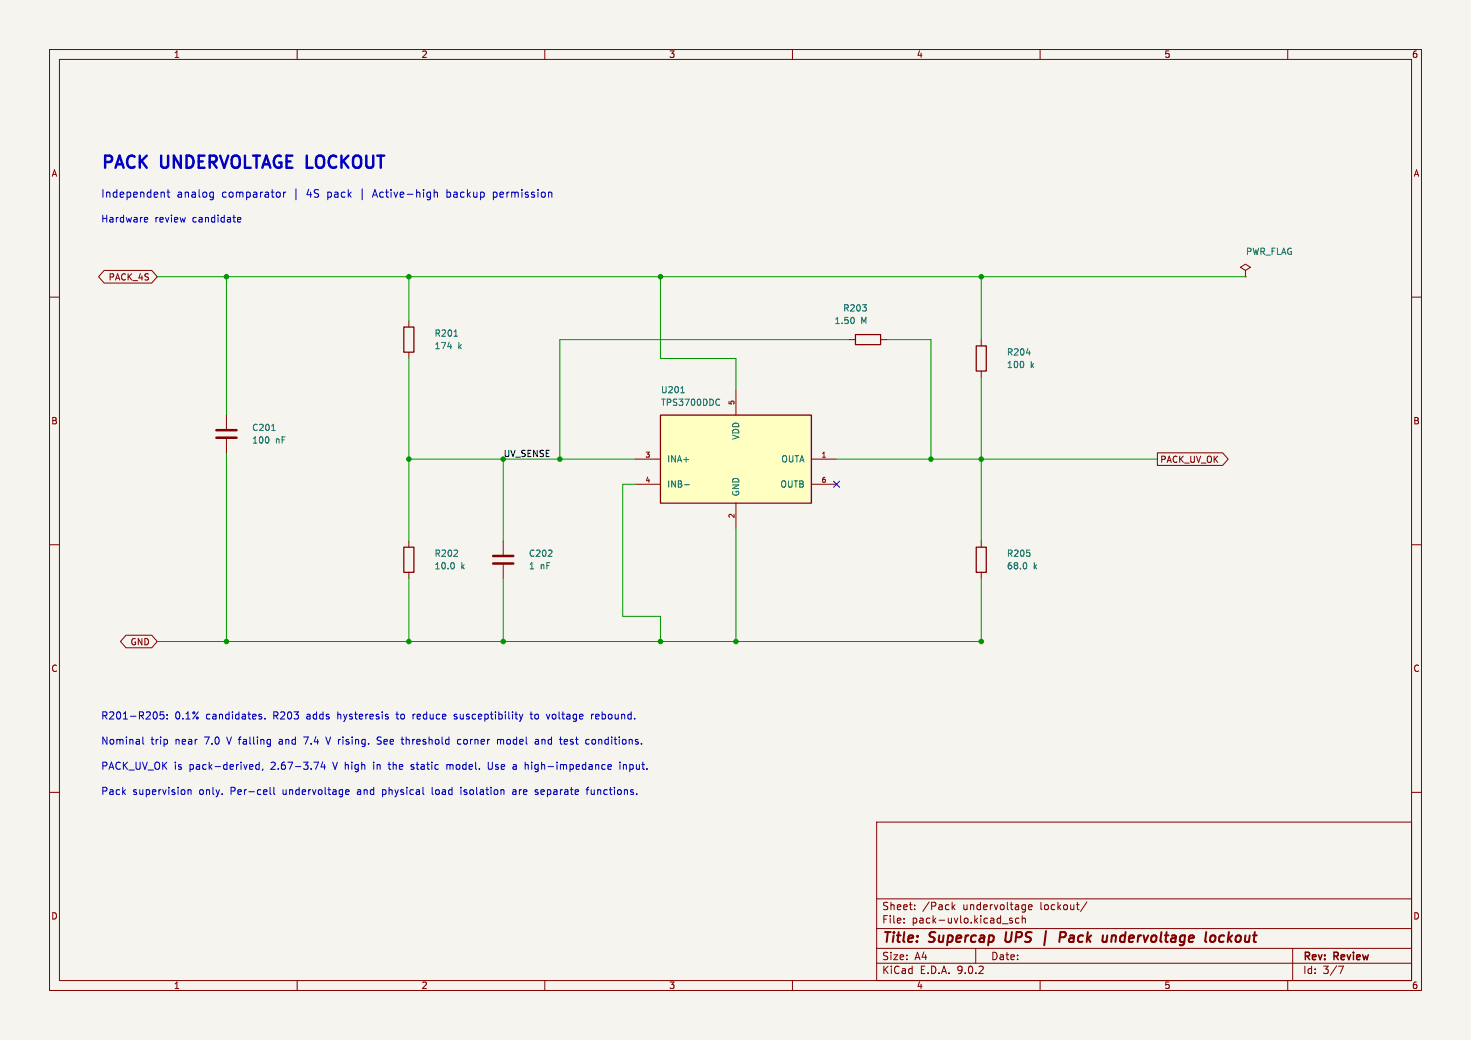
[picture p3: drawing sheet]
(kicad_sch (version 20250114) (generator "eeschema")
(paper "A4")
(title_block (title "Supercap UPS | Pack undervoltage lockout") (rev "Review"))
(lib_symbols (symbol "Device:R"
  (pin_numbers (hide yes))
  (pin_names
   (offset 0))
  (exclude_from_sim no)
  (in_bom yes)
  (on_board yes)
  (property "Reference" "R" (at 2.032 0 90) (effects (font (size 1.27 1.27))))
  (property "Value" "R" (at 0 0 90) (effects (font (size 1.27 1.27))))
  (property "Footprint" "" (at -1.778 0 90) (effects (font (size 1.27 1.27)) (hide yes)))
  (property "Datasheet" "~" (at 0 0 0) (effects (font (size 1.27 1.27)) (hide yes)))
  (property "Description" "Resistor" (at 0 0 0) (effects (font (size 1.27 1.27)) (hide yes)))
  (symbol "R_0_1"
   (rectangle (start -1.016 -2.54) (end 1.016 2.54) (stroke (width 0.254) (type default)) (fill (type none))))
  (symbol "R_1_1"
   (pin passive line (at 0 3.81 270) (length 1.27) (name "~" (effects (font (size 1.27 1.27)))) (number "1" (effects (font (size 1.27 1.27)))))
   (pin passive line (at 0 -3.81 90) (length 1.27) (name "~" (effects (font (size 1.27 1.27)))) (number "2" (effects (font (size 1.27 1.27))))))
  (embedded_fonts no)) (symbol "Device:C"
  (pin_numbers (hide yes))
  (pin_names
   (offset 0.254))
  (exclude_from_sim no)
  (in_bom yes)
  (on_board yes)
  (property "Reference" "C" (at 0.635 2.54 0) (effects (font (size 1.27 1.27)) (justify left)))
  (property "Value" "C" (at 0.635 -2.54 0) (effects (font (size 1.27 1.27)) (justify left)))
  (property "Footprint" "" (at 0.9652 -3.81 0) (effects (font (size 1.27 1.27)) (hide yes)))
  (property "Datasheet" "~" (at 0 0 0) (effects (font (size 1.27 1.27)) (hide yes)))
  (property "Description" "Unpolarized capacitor" (at 0 0 0) (effects (font (size 1.27 1.27)) (hide yes)))
  (symbol "C_0_1"
   (polyline (pts (xy -2.032 0.762) (xy 2.032 0.762)) (stroke (width 0.508) (type default)) (fill (type none)))
   (polyline (pts (xy -2.032 -0.762) (xy 2.032 -0.762)) (stroke (width 0.508) (type default)) (fill (type none))))
  (symbol "C_1_1"
   (pin passive line (at 0 3.81 270) (length 2.794) (name "~" (effects (font (size 1.27 1.27)))) (number "1" (effects (font (size 1.27 1.27)))))
   (pin passive line (at 0 -3.81 90) (length 2.794) (name "~" (effects (font (size 1.27 1.27)))) (number "2" (effects (font (size 1.27 1.27))))))
  (embedded_fonts no)) (symbol "power:PWR_FLAG"
  (power)
  (pin_numbers (hide yes))
  (pin_names
   (offset 0) (hide yes))
  (exclude_from_sim no)
  (in_bom yes)
  (on_board yes)
  (property "Reference" "#FLG" (at 0 1.905 0) (effects (font (size 1.27 1.27)) (hide yes)))
  (property "Value" "PWR_FLAG" (at 0 3.81 0) (effects (font (size 1.27 1.27))))
  (property "Footprint" "" (at 0 0 0) (effects (font (size 1.27 1.27)) (hide yes)))
  (property "Datasheet" "~" (at 0 0 0) (effects (font (size 1.27 1.27)) (hide yes)))
  (property "Description" "Special symbol for telling ERC where power comes from" (at 0 0 0) (effects (font (size 1.27 1.27)) (hide yes)))
  (symbol "PWR_FLAG_0_0"
   (pin power_out line (at 0 0 90) (length 0) (name "~" (effects (font (size 1.27 1.27)))) (number "1" (effects (font (size 1.27 1.27))))))
  (symbol "PWR_FLAG_0_1"
   (polyline (pts (xy 0 0) (xy 0 1.27) (xy -1.016 1.905) (xy 0 2.54) (xy 1.016 1.905) (xy 0 1.27)) (stroke (width 0) (type default)) (fill (type none))))
  (embedded_fonts no)) (symbol "UPS:TPS3700DDC"
 (pin_names (offset 1.27))
 (in_bom yes) (on_board yes)
 (property "Reference" "U" (at 0 12.7 0) (effects (font (size 1.27 1.27))))
 (property "Value" "TPS3700DDC" (at 0 10.16 0) (effects (font (size 1.27 1.27))))
 (property "Footprint" "Package_TO_SOT_SMD:SOT-23-6" (at 0 0 0) (effects (font (size 1.27 1.27)) (hide yes)))
 (symbol "TPS3700DDC_0_1"
  (rectangle (start -15.24 8.89) (end 15.24 -8.89) (stroke (width 0.254) (type default)) (fill (type background))))
 (symbol "TPS3700DDC_1_1"
  (pin open_collector line (at 20.32 0 180) (length 5.08) (name "OUTA" (effects (font (size 1.27 1.27)))) (number "1" (effects (font (size 1.016 1.016)))))
  (pin power_in line (at 0 -13.97 90) (length 5.08) (name "GND" (effects (font (size 1.27 1.27)))) (number "2" (effects (font (size 1.016 1.016)))))
  (pin input line (at -20.32 0 0) (length 5.08) (name "INA+" (effects (font (size 1.27 1.27)))) (number "3" (effects (font (size 1.016 1.016)))))
  (pin input line (at -20.32 -5.08 0) (length 5.08) (name "INB-" (effects (font (size 1.27 1.27)))) (number "4" (effects (font (size 1.016 1.016)))))
  (pin power_in line (at 0 13.97 270) (length 5.08) (name "VDD" (effects (font (size 1.27 1.27)))) (number "5" (effects (font (size 1.016 1.016)))))
  (pin open_collector line (at 20.32 -5.08 180) (length 5.08) (name "OUTB" (effects (font (size 1.27 1.27)))) (number "6" (effects (font (size 1.016 1.016))))))))
(text "PACK UNDERVOLTAGE LOCKOUT" (at 20.3200 33.0200 0) (effects (font (size 2.45 2.45) (bold yes)) (justify left)))
(text "Independent analog comparator | 4S pack | Active-high backup permission" (at 20.3200 39.3700 0) (effects (font (size 1.55 1.55) ) (justify left)))
(text "Hardware review candidate" (at 20.3200 44.4500 0) (effects (font (size 1.4 1.4) ) (justify left)))
(wire (pts (xy 31.7500 55.8800) (xy 45.7200 55.8800)) (stroke (width 0) (type default)))
(wire (pts (xy 45.7200 55.8800) (xy 82.5500 55.8800)) (stroke (width 0) (type default)))
(wire (pts (xy 82.5500 55.8800) (xy 133.3500 55.8800)) (stroke (width 0) (type default)))
(wire (pts (xy 133.3500 55.8800) (xy 198.1200 55.8800)) (stroke (width 0) (type default)))
(wire (pts (xy 198.1200 55.8800) (xy 251.4600 55.8800)) (stroke (width 0) (type default)))
(wire (pts (xy 31.7500 129.5400) (xy 45.7200 129.5400)) (stroke (width 0) (type default)))
(wire (pts (xy 45.7200 129.5400) (xy 82.5500 129.5400)) (stroke (width 0) (type default)))
(wire (pts (xy 82.5500 129.5400) (xy 101.6000 129.5400)) (stroke (width 0) (type default)))
(wire (pts (xy 101.6000 129.5400) (xy 133.3500 129.5400)) (stroke (width 0) (type default)))
(wire (pts (xy 133.3500 129.5400) (xy 148.5900 129.5400)) (stroke (width 0) (type default)))
(wire (pts (xy 148.5900 129.5400) (xy 198.1200 129.5400)) (stroke (width 0) (type default)))

(junction (at 45.7200 55.8800) (diameter 0) (color 0 0 0 0))
(junction (at 82.5500 55.8800) (diameter 0) (color 0 0 0 0))
(junction (at 133.3500 55.8800) (diameter 0) (color 0 0 0 0))
(junction (at 198.1200 55.8800) (diameter 0) (color 0 0 0 0))
(junction (at 45.7200 129.5400) (diameter 0) (color 0 0 0 0))
(junction (at 82.5500 129.5400) (diameter 0) (color 0 0 0 0))
(junction (at 101.6000 129.5400) (diameter 0) (color 0 0 0 0))
(junction (at 133.3500 129.5400) (diameter 0) (color 0 0 0 0))
(junction (at 148.5900 129.5400) (diameter 0) (color 0 0 0 0))
(junction (at 198.1200 129.5400) (diameter 0) (color 0 0 0 0))
(global_label "PACK_4S" (shape bidirectional) (at 31.7500 55.8800 0) (effects (font (size 1.27 1.27)) (justify right)) (property "Intersheetrefs" "${INTERSHEET_REFS}" (at 31.7500 55.8800 0) (effects (font (size 1.27 1.27)) (hide yes))))
(global_label "GND" (shape bidirectional) (at 31.7500 129.5400 0) (effects (font (size 1.27 1.27)) (justify right)) (property "Intersheetrefs" "${INTERSHEET_REFS}" (at 31.7500 129.5400 0) (effects (font (size 1.27 1.27)) (hide yes))))
(symbol (lib_id "power:PWR_FLAG") (at 251.4600 55.8800 0) (unit 1) (in_bom yes) (on_board yes) (dnp no) (property "Reference" "#FLG0201" (at 251.4600 49.5300 0) (effects (font (size 1.27 1.27)) (justify left) (hide yes))) (property "Value" "PWR_FLAG" (at 251.4600 50.8000 0) (effects (font (size 1.27 1.27)) (justify left) )) (pin "1"))

(symbol (lib_id "Device:C") (at 45.7200 87.6300 0) (unit 1) (in_bom yes) (on_board yes) (dnp no) (property "Reference" "C201" (at 50.8000 86.3600 0) (effects (font (size 1.27 1.27)) (justify left) )) (property "Value" "100 nF" (at 50.8000 88.9000 0) (effects (font (size 1.27 1.27)) (justify left) )) (pin "1") (pin "2"))
(wire (pts (xy 45.7200 55.8800) (xy 45.7200 83.8200)) (stroke (width 0) (type default)))
(wire (pts (xy 45.7200 91.4400) (xy 45.7200 129.5400)) (stroke (width 0) (type default)))
(symbol (lib_id "Device:R") (at 82.5500 68.5800 0) (unit 1) (in_bom yes) (on_board yes) (dnp no) (property "Reference" "R201" (at 87.6300 67.3100 0) (effects (font (size 1.27 1.27)) (justify left) )) (property "Value" "174 k" (at 87.6300 69.8500 0) (effects (font (size 1.27 1.27)) (justify left) )) (pin "1") (pin "2"))
(symbol (lib_id "Device:R") (at 82.5500 113.0300 0) (unit 1) (in_bom yes) (on_board yes) (dnp no) (property "Reference" "R202" (at 87.6300 111.7600 0) (effects (font (size 1.27 1.27)) (justify left) )) (property "Value" "10.0 k" (at 87.6300 114.3000 0) (effects (font (size 1.27 1.27)) (justify left) )) (pin "1") (pin "2"))
(symbol (lib_id "Device:C") (at 101.6000 113.0300 0) (unit 1) (in_bom yes) (on_board yes) (dnp no) (property "Reference" "C202" (at 106.6800 111.7600 0) (effects (font (size 1.27 1.27)) (justify left) )) (property "Value" "1 nF" (at 106.6800 114.3000 0) (effects (font (size 1.27 1.27)) (justify left) )) (pin "1") (pin "2"))
(wire (pts (xy 82.5500 55.8800) (xy 82.5500 64.7700)) (stroke (width 0) (type default)))
(wire (pts (xy 82.5500 72.3900) (xy 82.5500 92.7100)) (stroke (width 0) (type default)))
(wire (pts (xy 82.5500 92.7100) (xy 101.6000 92.7100)) (stroke (width 0) (type default)))
(wire (pts (xy 101.6000 92.7100) (xy 113.0300 92.7100)) (stroke (width 0) (type default)))
(wire (pts (xy 113.0300 92.7100) (xy 128.2700 92.7100)) (stroke (width 0) (type default)))
(wire (pts (xy 82.5500 92.7100) (xy 82.5500 109.2200)) (stroke (width 0) (type default)))
(wire (pts (xy 82.5500 116.8400) (xy 82.5500 129.5400)) (stroke (width 0) (type default)))
(wire (pts (xy 101.6000 92.7100) (xy 101.6000 109.2200)) (stroke (width 0) (type default)))
(wire (pts (xy 101.6000 116.8400) (xy 101.6000 129.5400)) (stroke (width 0) (type default)))
(junction (at 82.5500 92.7100) (diameter 0) (color 0 0 0 0))
(junction (at 101.6000 92.7100) (diameter 0) (color 0 0 0 0))
(junction (at 113.0300 92.7100) (diameter 0) (color 0 0 0 0))
(label "UV_SENSE"  (at 101.6000 92.7100 0) (effects (font (size 1.27 1.27)) (justify left bottom)) )
(symbol (lib_id "UPS:TPS3700DDC") (at 148.5900 92.7100 0) (unit 1) (in_bom yes) (on_board yes) (dnp no) (property "Reference" "U201" (at 133.3500 78.7400 0) (effects (font (size 1.27 1.27)) (justify left) )) (property "Value" "TPS3700DDC" (at 133.3500 81.2800 0) (effects (font (size 1.27 1.27)) (justify left) )) (property "Footprint" "Package_TO_SOT_SMD:SOT-23-6" (at 148.5900 92.7100 0) (effects (font (size 1.27 1.27)) (hide yes))) (pin "1") (pin "2") (pin "3") (pin "4") (pin "5") (pin "6"))
(wire (pts (xy 133.3500 55.8800) (xy 133.3500 72.3900)) (stroke (width 0) (type default)))
(wire (pts (xy 133.3500 72.3900) (xy 148.5900 72.3900)) (stroke (width 0) (type default)))
(wire (pts (xy 148.5900 72.3900) (xy 148.5900 78.7400)) (stroke (width 0) (type default)))
(wire (pts (xy 148.5900 106.6800) (xy 148.5900 129.5400)) (stroke (width 0) (type default)))
(wire (pts (xy 128.2700 97.7900) (xy 125.7300 97.7900)) (stroke (width 0) (type default)))
(wire (pts (xy 125.7300 97.7900) (xy 125.7300 124.4600)) (stroke (width 0) (type default)))
(wire (pts (xy 125.7300 124.4600) (xy 133.3500 124.4600)) (stroke (width 0) (type default)))
(wire (pts (xy 133.3500 124.4600) (xy 133.3500 129.5400)) (stroke (width 0) (type default)))
(no_connect (at 168.9100 97.7900))
(symbol (lib_id "Device:R") (at 175.2600 68.5800 90) (unit 1) (in_bom yes) (on_board yes) (dnp no) (property "Reference" "R203" (at 175.2600 62.2300 90) (effects (font (size 1.27 1.27)) (justify left) )) (property "Value" "1.50 M" (at 175.2600 64.7700 90) (effects (font (size 1.27 1.27)) (justify left) )) (pin "1") (pin "2"))
(wire (pts (xy 113.0300 92.7100) (xy 113.0300 68.5800)) (stroke (width 0) (type default)))
(wire (pts (xy 113.0300 68.5800) (xy 171.4500 68.5800)) (stroke (width 0) (type default)))
(wire (pts (xy 179.0700 68.5800) (xy 187.9600 68.5800)) (stroke (width 0) (type default)))
(wire (pts (xy 187.9600 68.5800) (xy 187.9600 92.7100)) (stroke (width 0) (type default)))
(wire (pts (xy 168.9100 92.7100) (xy 187.9600 92.7100)) (stroke (width 0) (type default)))
(wire (pts (xy 187.9600 92.7100) (xy 198.1200 92.7100)) (stroke (width 0) (type default)))
(wire (pts (xy 198.1200 92.7100) (xy 233.6800 92.7100)) (stroke (width 0) (type default)))
(junction (at 187.9600 92.7100) (diameter 0) (color 0 0 0 0))
(junction (at 198.1200 92.7100) (diameter 0) (color 0 0 0 0))
(symbol (lib_id "Device:R") (at 198.1200 72.3900 0) (unit 1) (in_bom yes) (on_board yes) (dnp no) (property "Reference" "R204" (at 203.2000 71.1200 0) (effects (font (size 1.27 1.27)) (justify left) )) (property "Value" "100 k" (at 203.2000 73.6600 0) (effects (font (size 1.27 1.27)) (justify left) )) (pin "1") (pin "2"))
(symbol (lib_id "Device:R") (at 198.1200 113.0300 0) (unit 1) (in_bom yes) (on_board yes) (dnp no) (property "Reference" "R205" (at 203.2000 111.7600 0) (effects (font (size 1.27 1.27)) (justify left) )) (property "Value" "68.0 k" (at 203.2000 114.3000 0) (effects (font (size 1.27 1.27)) (justify left) )) (pin "1") (pin "2"))
(wire (pts (xy 198.1200 55.8800) (xy 198.1200 68.5800)) (stroke (width 0) (type default)))
(wire (pts (xy 198.1200 76.2000) (xy 198.1200 92.7100)) (stroke (width 0) (type default)))
(wire (pts (xy 198.1200 92.7100) (xy 198.1200 109.2200)) (stroke (width 0) (type default)))
(wire (pts (xy 198.1200 116.8400) (xy 198.1200 129.5400)) (stroke (width 0) (type default)))
(global_label "PACK_UV_OK" (shape output) (at 233.6800 92.7100 180) (effects (font (size 1.27 1.27)) (justify left)) (property "Intersheetrefs" "${INTERSHEET_REFS}" (at 233.6800 92.7100 0) (effects (font (size 1.27 1.27)) (hide yes))))
(text "R201-R205: 0.1% candidates. R203 adds hysteresis to reduce susceptibility to voltage rebound." (at 20.3200 144.7800 0) (effects (font (size 1.45 1.45) ) (justify left)))
(text "Nominal trip near 7.0 V falling and 7.4 V rising. See threshold corner model and test conditions." (at 20.3200 149.8600 0) (effects (font (size 1.45 1.45) ) (justify left)))
(text "PACK_UV_OK is pack-derived, 2.67-3.74 V high in the static model. Use a high-impedance input." (at 20.3200 154.9400 0) (effects (font (size 1.45 1.45) ) (justify left)))
(text "Pack supervision only. Per-cell undervoltage and physical load isolation are separate functions." (at 20.3200 160.0200 0) (effects (font (size 1.45 1.45) ) (justify left))))
